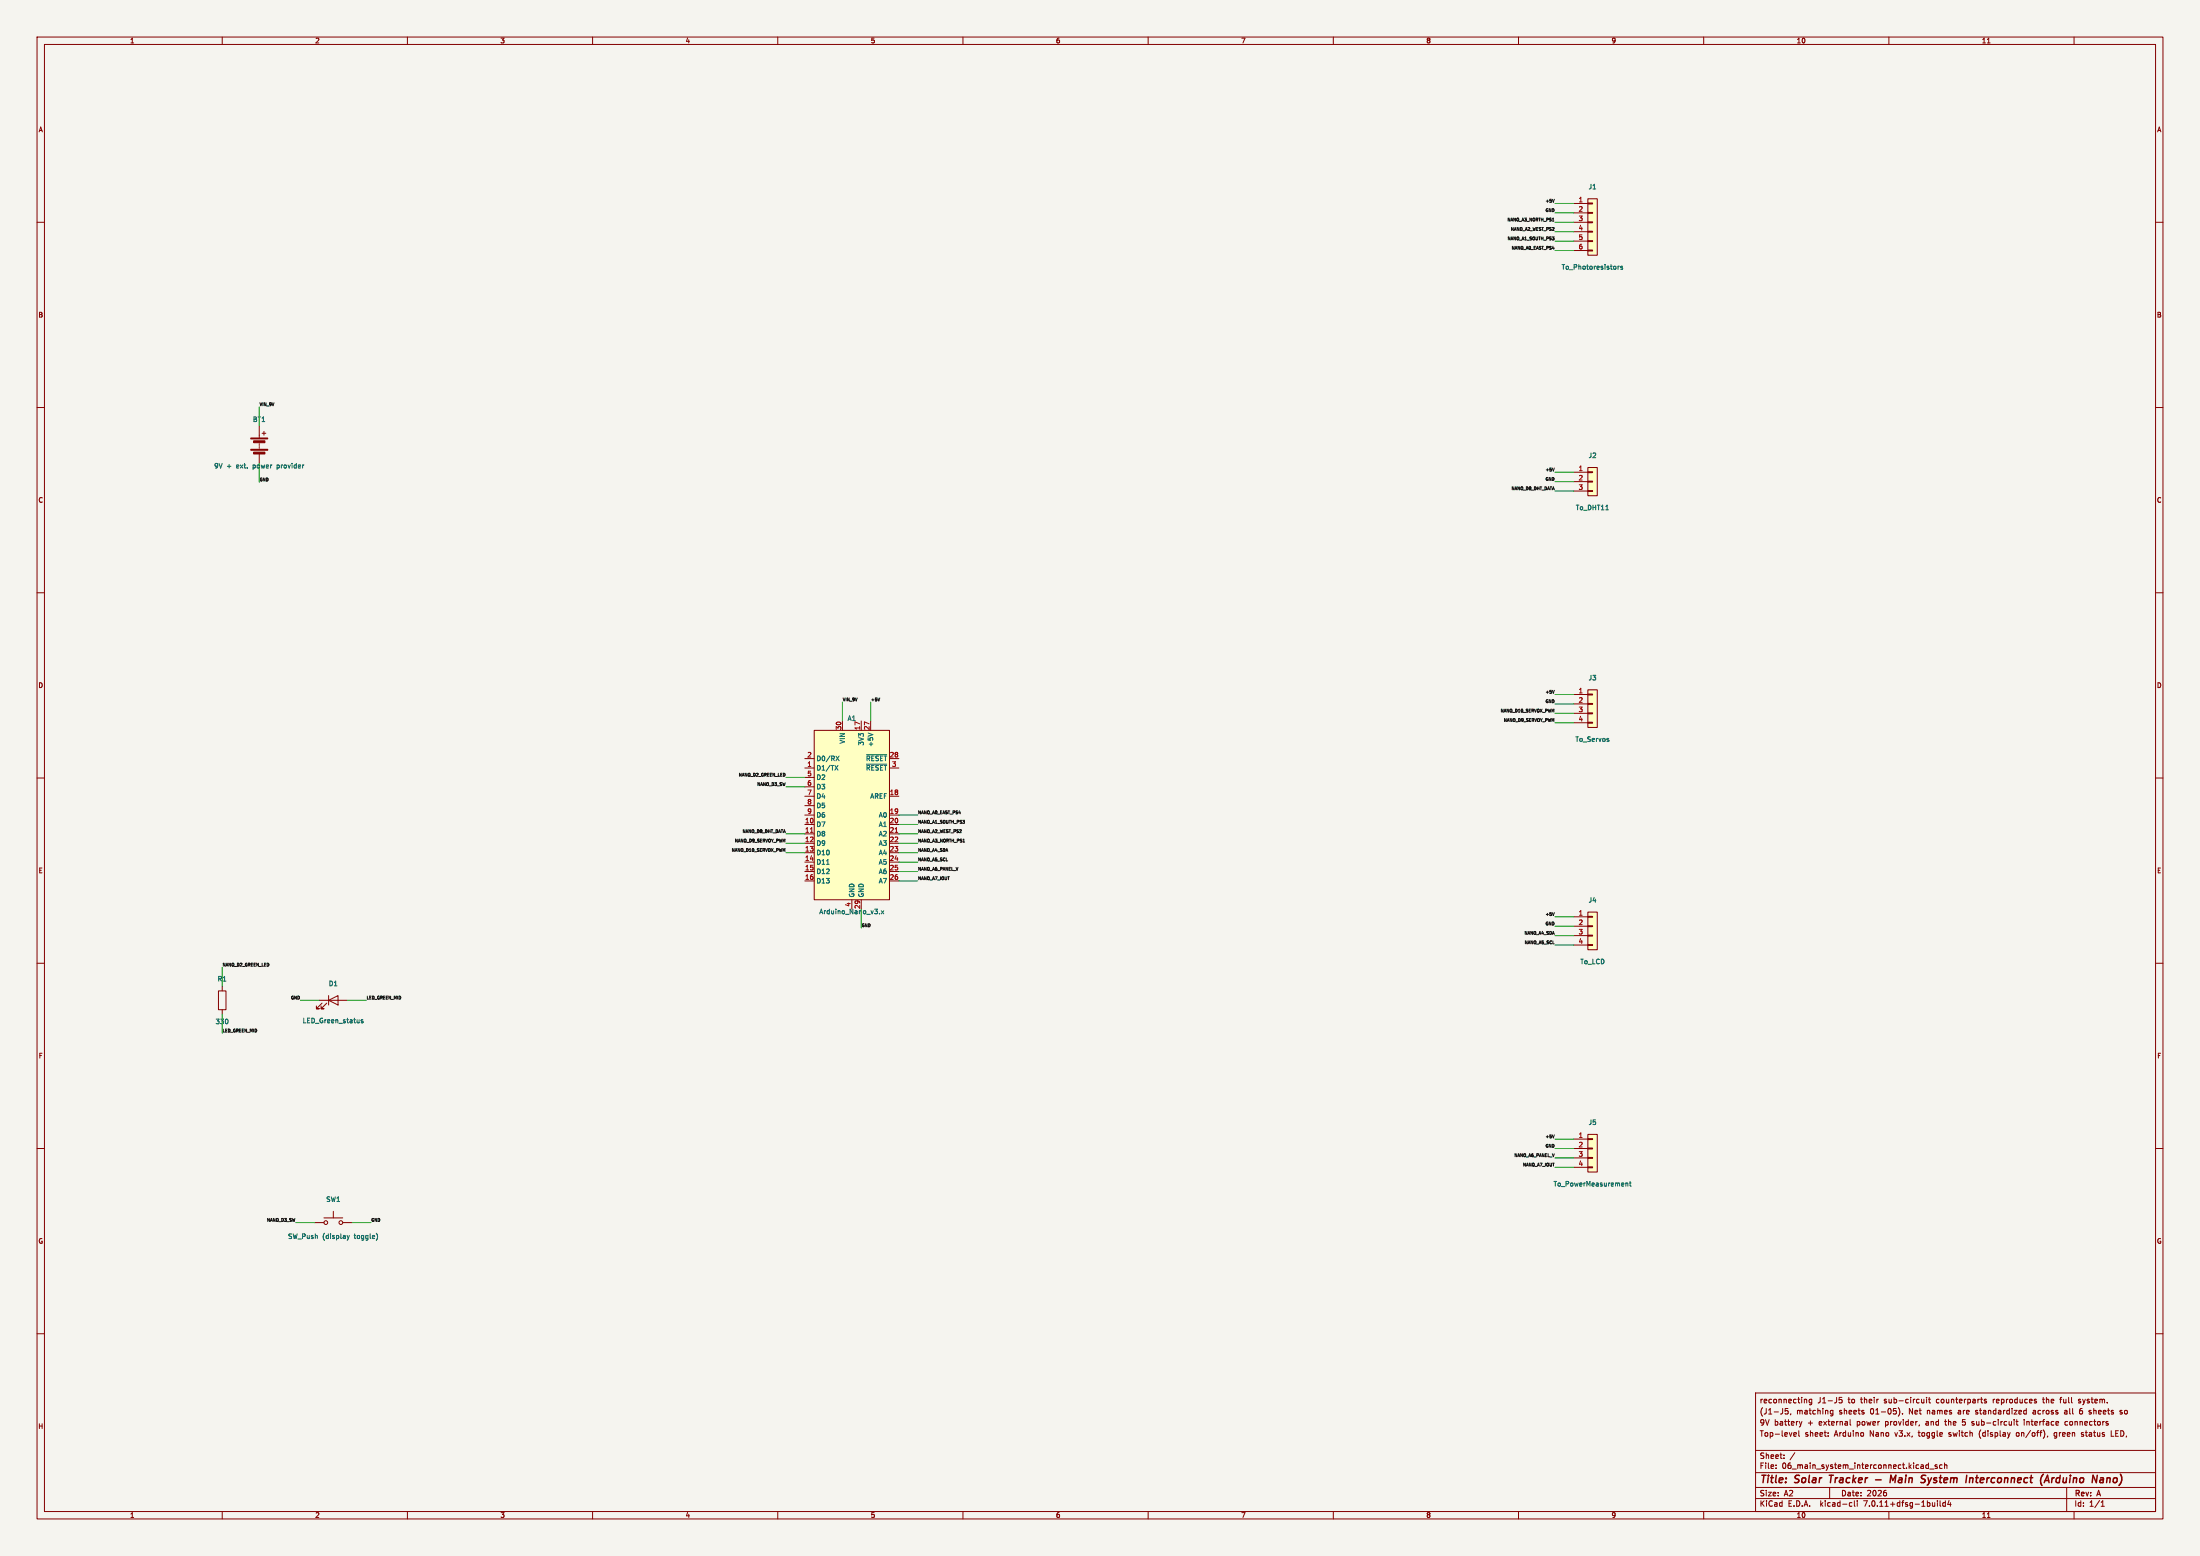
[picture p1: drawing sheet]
(kicad_sch (version 20230121) (generator eeschema)
 (paper "A2")
 (title_block
  (title "Solar Tracker - Main System Interconnect (Arduino Nano)")
  (date "2026")
  (rev "A")
  (comment 1 "Top-level sheet: Arduino Nano v3.x, toggle switch (display on/off), green status LED,")
  (comment 2 "9V battery + external power provider, and the 5 sub-circuit interface connectors")
  (comment 3 "(J1-J5, matching sheets 01-05). Net names are standardized across all 6 sheets so")
  (comment 4 "reconnecting J1-J5 to their sub-circuit counterparts reproduces the full system."))
 (lib_symbols
 (symbol "MCU_Module:Arduino_Nano_v3.x" (in_bom yes) (on_board yes)
   (property "Reference" "A" (at -10.16 23.495 0) (effects (font (size 1.27 1.27)) (justify left bottom)))
   (property "Value" "Arduino_Nano_v3.x" (at 5.08 -24.13 0) (effects (font (size 1.27 1.27)) (justify left top)))
   (property "Footprint" "Module:Arduino_Nano" (at 0 0 0) (effects (font (size 1.27 1.27) italic) hide))
   (property "Datasheet" "http://www.mouser.com/pdfdocs/Gravitech_Arduino_Nano3_0.pdf" (at 0 0 0) (effects (font (size 1.27 1.27)) hide))
   (symbol "Arduino_Nano_v3.x_0_1"
    (rectangle (start -10.16 22.86) (end 10.16 -22.86) (stroke (width 0.254) (type default)) (fill (type background))))
   (symbol "Arduino_Nano_v3.x_1_1"
    (pin bidirectional line (at -12.7 12.7 0) (length 2.54) (name "D1/TX" (effects (font (size 1.27 1.27)))) (number "1" (effects (font (size 1.27 1.27)))))
    (pin bidirectional line (at -12.7 -2.54 0) (length 2.54) (name "D7" (effects (font (size 1.27 1.27)))) (number "10" (effects (font (size 1.27 1.27)))))
    (pin bidirectional line (at -12.7 -5.08 0) (length 2.54) (name "D8" (effects (font (size 1.27 1.27)))) (number "11" (effects (font (size 1.27 1.27)))))
    (pin bidirectional line (at -12.7 -7.62 0) (length 2.54) (name "D9" (effects (font (size 1.27 1.27)))) (number "12" (effects (font (size 1.27 1.27)))))
    (pin bidirectional line (at -12.7 -10.16 0) (length 2.54) (name "D10" (effects (font (size 1.27 1.27)))) (number "13" (effects (font (size 1.27 1.27)))))
    (pin bidirectional line (at -12.7 -12.7 0) (length 2.54) (name "D11" (effects (font (size 1.27 1.27)))) (number "14" (effects (font (size 1.27 1.27)))))
    (pin bidirectional line (at -12.7 -15.24 0) (length 2.54) (name "D12" (effects (font (size 1.27 1.27)))) (number "15" (effects (font (size 1.27 1.27)))))
    (pin bidirectional line (at -12.7 -17.78 0) (length 2.54) (name "D13" (effects (font (size 1.27 1.27)))) (number "16" (effects (font (size 1.27 1.27)))))
    (pin power_out line (at 2.54 25.4 270) (length 2.54) (name "3V3" (effects (font (size 1.27 1.27)))) (number "17" (effects (font (size 1.27 1.27)))))
    (pin input line (at 12.7 5.08 180) (length 2.54) (name "AREF" (effects (font (size 1.27 1.27)))) (number "18" (effects (font (size 1.27 1.27)))))
    (pin bidirectional line (at 12.7 0 180) (length 2.54) (name "A0" (effects (font (size 1.27 1.27)))) (number "19" (effects (font (size 1.27 1.27)))))
    (pin bidirectional line (at -12.7 15.24 0) (length 2.54) (name "D0/RX" (effects (font (size 1.27 1.27)))) (number "2" (effects (font (size 1.27 1.27)))))
    (pin bidirectional line (at 12.7 -2.54 180) (length 2.54) (name "A1" (effects (font (size 1.27 1.27)))) (number "20" (effects (font (size 1.27 1.27)))))
    (pin bidirectional line (at 12.7 -5.08 180) (length 2.54) (name "A2" (effects (font (size 1.27 1.27)))) (number "21" (effects (font (size 1.27 1.27)))))
    (pin bidirectional line (at 12.7 -7.62 180) (length 2.54) (name "A3" (effects (font (size 1.27 1.27)))) (number "22" (effects (font (size 1.27 1.27)))))
    (pin bidirectional line (at 12.7 -10.16 180) (length 2.54) (name "A4" (effects (font (size 1.27 1.27)))) (number "23" (effects (font (size 1.27 1.27)))))
    (pin bidirectional line (at 12.7 -12.7 180) (length 2.54) (name "A5" (effects (font (size 1.27 1.27)))) (number "24" (effects (font (size 1.27 1.27)))))
    (pin bidirectional line (at 12.7 -15.24 180) (length 2.54) (name "A6" (effects (font (size 1.27 1.27)))) (number "25" (effects (font (size 1.27 1.27)))))
    (pin bidirectional line (at 12.7 -17.78 180) (length 2.54) (name "A7" (effects (font (size 1.27 1.27)))) (number "26" (effects (font (size 1.27 1.27)))))
    (pin power_out line (at 5.08 25.4 270) (length 2.54) (name "+5V" (effects (font (size 1.27 1.27)))) (number "27" (effects (font (size 1.27 1.27)))))
    (pin input line (at 12.7 15.24 180) (length 2.54) (name "~{RESET}" (effects (font (size 1.27 1.27)))) (number "28" (effects (font (size 1.27 1.27)))))
    (pin power_in line (at 2.54 -25.4 90) (length 2.54) (name "GND" (effects (font (size 1.27 1.27)))) (number "29" (effects (font (size 1.27 1.27)))))
    (pin input line (at 12.7 12.7 180) (length 2.54) (name "~{RESET}" (effects (font (size 1.27 1.27)))) (number "3" (effects (font (size 1.27 1.27)))))
    (pin power_in line (at -2.54 25.4 270) (length 2.54) (name "VIN" (effects (font (size 1.27 1.27)))) (number "30" (effects (font (size 1.27 1.27)))))
    (pin power_in line (at 0 -25.4 90) (length 2.54) (name "GND" (effects (font (size 1.27 1.27)))) (number "4" (effects (font (size 1.27 1.27)))))
    (pin bidirectional line (at -12.7 10.16 0) (length 2.54) (name "D2" (effects (font (size 1.27 1.27)))) (number "5" (effects (font (size 1.27 1.27)))))
    (pin bidirectional line (at -12.7 7.62 0) (length 2.54) (name "D3" (effects (font (size 1.27 1.27)))) (number "6" (effects (font (size 1.27 1.27)))))
    (pin bidirectional line (at -12.7 5.08 0) (length 2.54) (name "D4" (effects (font (size 1.27 1.27)))) (number "7" (effects (font (size 1.27 1.27)))))
    (pin bidirectional line (at -12.7 2.54 0) (length 2.54) (name "D5" (effects (font (size 1.27 1.27)))) (number "8" (effects (font (size 1.27 1.27)))))
    (pin bidirectional line (at -12.7 0 0) (length 2.54) (name "D6" (effects (font (size 1.27 1.27)))) (number "9" (effects (font (size 1.27 1.27)))))))
 (symbol "Switch:SW_Push" (pin_numbers hide) (pin_names (offset 1.016) hide) (in_bom yes) (on_board yes)
   (property "Reference" "SW" (at 1.27 2.54 0) (effects (font (size 1.27 1.27)) (justify left)))
   (property "Value" "SW_Push" (at 0 -1.524 0) (effects (font (size 1.27 1.27))))
   (property "Footprint" "" (at 0 5.08 0) (effects (font (size 1.27 1.27)) hide))
   (property "Datasheet" "~" (at 0 5.08 0) (effects (font (size 1.27 1.27)) hide))
   (symbol "SW_Push_0_1"
    (circle (center -2.032 0) (radius 0.508) (stroke (width 0) (type default)) (fill (type none)))
    (polyline (pts (xy 0 1.27) (xy 0 3.048)) (stroke (width 0) (type default)) (fill (type none)))
    (polyline (pts (xy 2.54 1.27) (xy -2.54 1.27)) (stroke (width 0) (type default)) (fill (type none)))
    (circle (center 2.032 0) (radius 0.508) (stroke (width 0) (type default)) (fill (type none)))
    (pin passive line (at -5.08 0 0) (length 2.54) (name "1" (effects (font (size 1.27 1.27)))) (number "1" (effects (font (size 1.27 1.27)))))
    (pin passive line (at 5.08 0 180) (length 2.54) (name "2" (effects (font (size 1.27 1.27)))) (number "2" (effects (font (size 1.27 1.27)))))))
 (symbol "Device:LED" (pin_numbers hide) (pin_names (offset 1.016) hide) (in_bom yes) (on_board yes)
   (property "Reference" "D" (at 0 2.54 0) (effects (font (size 1.27 1.27))))
   (property "Value" "LED" (at 0 -2.54 0) (effects (font (size 1.27 1.27))))
   (property "Footprint" "" (at 0 0 0) (effects (font (size 1.27 1.27)) hide))
   (property "Datasheet" "~" (at 0 0 0) (effects (font (size 1.27 1.27)) hide))
   (symbol "LED_0_1"
    (polyline (pts (xy -1.27 -1.27) (xy -1.27 1.27)) (stroke (width 0.254) (type default)) (fill (type none)))
    (polyline (pts (xy -1.27 0) (xy 1.27 0)) (stroke (width 0) (type default)) (fill (type none)))
    (polyline (pts (xy 1.27 -1.27) (xy 1.27 1.27) (xy -1.27 0) (xy 1.27 -1.27)) (stroke (width 0.254) (type default)) (fill (type none)))
    (polyline (pts (xy -3.048 -0.762) (xy -4.572 -2.286) (xy -3.81 -2.286) (xy -4.572 -2.286) (xy -4.572 -1.524)) (stroke (width 0) (type default)) (fill (type none)))
    (polyline (pts (xy -1.778 -0.762) (xy -3.302 -2.286) (xy -2.54 -2.286) (xy -3.302 -2.286) (xy -3.302 -1.524)) (stroke (width 0) (type default)) (fill (type none))))
   (symbol "LED_1_1"
    (pin passive line (at -3.81 0 0) (length 2.54) (name "K" (effects (font (size 1.27 1.27)))) (number "1" (effects (font (size 1.27 1.27)))))
    (pin passive line (at 3.81 0 180) (length 2.54) (name "A" (effects (font (size 1.27 1.27)))) (number "2" (effects (font (size 1.27 1.27)))))))
 (symbol "Device:R" (pin_numbers hide) (pin_names (offset 0)) (in_bom yes) (on_board yes)
   (property "Reference" "R" (at 2.032 0 90) (effects (font (size 1.27 1.27))))
   (property "Value" "R" (at 0 0 90) (effects (font (size 1.27 1.27))))
   (property "Footprint" "" (at -1.778 0 90) (effects (font (size 1.27 1.27)) hide))
   (property "Datasheet" "~" (at 0 0 0) (effects (font (size 1.27 1.27)) hide))
   (symbol "R_0_1"
    (rectangle (start -1.016 -2.54) (end 1.016 2.54) (stroke (width 0.254) (type default)) (fill (type none))))
   (symbol "R_1_1"
    (pin passive line (at 0 3.81 270) (length 1.27) (name "~" (effects (font (size 1.27 1.27)))) (number "1" (effects (font (size 1.27 1.27)))))
    (pin passive line (at 0 -3.81 90) (length 1.27) (name "~" (effects (font (size 1.27 1.27)))) (number "2" (effects (font (size 1.27 1.27)))))))
 (symbol "Device:Battery" (pin_numbers hide) (pin_names (offset 0) hide) (in_bom yes) (on_board yes)
   (property "Reference" "BT" (at 2.54 2.54 0) (effects (font (size 1.27 1.27)) (justify left)))
   (property "Value" "Battery" (at 2.54 0 0) (effects (font (size 1.27 1.27)) (justify left)))
   (property "Footprint" "" (at 0 1.524 90) (effects (font (size 1.27 1.27)) hide))
   (property "Datasheet" "~" (at 0 1.524 90) (effects (font (size 1.27 1.27)) hide))
   (symbol "Battery_0_1"
    (rectangle (start -2.286 -1.27) (end 2.286 -1.524) (stroke (width 0) (type default)) (fill (type outline)))
    (rectangle (start -2.286 1.778) (end 2.286 1.524) (stroke (width 0) (type default)) (fill (type outline)))
    (rectangle (start -1.524 -2.032) (end 1.524 -2.54) (stroke (width 0) (type default)) (fill (type outline)))
    (rectangle (start -1.524 1.016) (end 1.524 0.508) (stroke (width 0) (type default)) (fill (type outline)))
    (polyline (pts (xy 0 -1.016) (xy 0 -0.762)) (stroke (width 0) (type default)) (fill (type none)))
    (polyline (pts (xy 0 -0.508) (xy 0 -0.254)) (stroke (width 0) (type default)) (fill (type none)))
    (polyline (pts (xy 0 0) (xy 0 0.254)) (stroke (width 0) (type default)) (fill (type none)))
    (polyline (pts (xy 0 1.778) (xy 0 2.54)) (stroke (width 0) (type default)) (fill (type none)))
    (polyline (pts (xy 0.762 3.048) (xy 1.778 3.048)) (stroke (width 0.254) (type default)) (fill (type none)))
    (polyline (pts (xy 1.27 3.556) (xy 1.27 2.54)) (stroke (width 0.254) (type default)) (fill (type none))))
   (symbol "Battery_1_1"
    (pin passive line (at 0 5.08 270) (length 2.54) (name "+" (effects (font (size 1.27 1.27)))) (number "1" (effects (font (size 1.27 1.27)))))
    (pin passive line (at 0 -5.08 90) (length 2.54) (name "-" (effects (font (size 1.27 1.27)))) (number "2" (effects (font (size 1.27 1.27)))))))
 (symbol "Connector_Generic:Conn_01x06" (pin_names (offset 1.016) hide) (in_bom yes) (on_board yes)
   (property "Reference" "J" (at 0 7.62 0) (effects (font (size 1.27 1.27))))
   (property "Value" "Conn_01x06" (at 0 -10.16 0) (effects (font (size 1.27 1.27))))
   (property "Footprint" "" (at 0 0 0) (effects (font (size 1.27 1.27)) hide))
   (property "Datasheet" "~" (at 0 0 0) (effects (font (size 1.27 1.27)) hide))
   (symbol "Conn_01x06_1_1"
    (rectangle (start -1.27 -7.493) (end 0 -7.747) (stroke (width 0.1524) (type default)) (fill (type none)))
    (rectangle (start -1.27 -4.953) (end 0 -5.207) (stroke (width 0.1524) (type default)) (fill (type none)))
    (rectangle (start -1.27 -2.413) (end 0 -2.667) (stroke (width 0.1524) (type default)) (fill (type none)))
    (rectangle (start -1.27 0.127) (end 0 -0.127) (stroke (width 0.1524) (type default)) (fill (type none)))
    (rectangle (start -1.27 2.667) (end 0 2.413) (stroke (width 0.1524) (type default)) (fill (type none)))
    (rectangle (start -1.27 5.207) (end 0 4.953) (stroke (width 0.1524) (type default)) (fill (type none)))
    (rectangle (start -1.27 6.35) (end 1.27 -8.89) (stroke (width 0.254) (type default)) (fill (type background)))
    (pin passive line (at -5.08 5.08 0) (length 3.81) (name "Pin_1" (effects (font (size 1.27 1.27)))) (number "1" (effects (font (size 1.27 1.27)))))
    (pin passive line (at -5.08 2.54 0) (length 3.81) (name "Pin_2" (effects (font (size 1.27 1.27)))) (number "2" (effects (font (size 1.27 1.27)))))
    (pin passive line (at -5.08 0 0) (length 3.81) (name "Pin_3" (effects (font (size 1.27 1.27)))) (number "3" (effects (font (size 1.27 1.27)))))
    (pin passive line (at -5.08 -2.54 0) (length 3.81) (name "Pin_4" (effects (font (size 1.27 1.27)))) (number "4" (effects (font (size 1.27 1.27)))))
    (pin passive line (at -5.08 -5.08 0) (length 3.81) (name "Pin_5" (effects (font (size 1.27 1.27)))) (number "5" (effects (font (size 1.27 1.27)))))
    (pin passive line (at -5.08 -7.62 0) (length 3.81) (name "Pin_6" (effects (font (size 1.27 1.27)))) (number "6" (effects (font (size 1.27 1.27)))))))
 (symbol "Connector_Generic:Conn_01x03" (pin_names (offset 1.016) hide) (in_bom yes) (on_board yes)
   (property "Reference" "J" (at 0 5.08 0) (effects (font (size 1.27 1.27))))
   (property "Value" "Conn_01x03" (at 0 -5.08 0) (effects (font (size 1.27 1.27))))
   (property "Footprint" "" (at 0 0 0) (effects (font (size 1.27 1.27)) hide))
   (property "Datasheet" "~" (at 0 0 0) (effects (font (size 1.27 1.27)) hide))
   (symbol "Conn_01x03_1_1"
    (rectangle (start -1.27 -2.413) (end 0 -2.667) (stroke (width 0.1524) (type default)) (fill (type none)))
    (rectangle (start -1.27 0.127) (end 0 -0.127) (stroke (width 0.1524) (type default)) (fill (type none)))
    (rectangle (start -1.27 2.667) (end 0 2.413) (stroke (width 0.1524) (type default)) (fill (type none)))
    (rectangle (start -1.27 3.81) (end 1.27 -3.81) (stroke (width 0.254) (type default)) (fill (type background)))
    (pin passive line (at -5.08 2.54 0) (length 3.81) (name "Pin_1" (effects (font (size 1.27 1.27)))) (number "1" (effects (font (size 1.27 1.27)))))
    (pin passive line (at -5.08 0 0) (length 3.81) (name "Pin_2" (effects (font (size 1.27 1.27)))) (number "2" (effects (font (size 1.27 1.27)))))
    (pin passive line (at -5.08 -2.54 0) (length 3.81) (name "Pin_3" (effects (font (size 1.27 1.27)))) (number "3" (effects (font (size 1.27 1.27)))))))
 (symbol "Connector_Generic:Conn_01x04" (pin_names (offset 1.016) hide) (in_bom yes) (on_board yes)
   (property "Reference" "J" (at 0 5.08 0) (effects (font (size 1.27 1.27))))
   (property "Value" "Conn_01x04" (at 0 -7.62 0) (effects (font (size 1.27 1.27))))
   (property "Footprint" "" (at 0 0 0) (effects (font (size 1.27 1.27)) hide))
   (property "Datasheet" "~" (at 0 0 0) (effects (font (size 1.27 1.27)) hide))
   (symbol "Conn_01x04_1_1"
    (rectangle (start -1.27 -4.953) (end 0 -5.207) (stroke (width 0.1524) (type default)) (fill (type none)))
    (rectangle (start -1.27 -2.413) (end 0 -2.667) (stroke (width 0.1524) (type default)) (fill (type none)))
    (rectangle (start -1.27 0.127) (end 0 -0.127) (stroke (width 0.1524) (type default)) (fill (type none)))
    (rectangle (start -1.27 2.667) (end 0 2.413) (stroke (width 0.1524) (type default)) (fill (type none)))
    (rectangle (start -1.27 3.81) (end 1.27 -6.35) (stroke (width 0.254) (type default)) (fill (type background)))
    (pin passive line (at -5.08 2.54 0) (length 3.81) (name "Pin_1" (effects (font (size 1.27 1.27)))) (number "1" (effects (font (size 1.27 1.27)))))
    (pin passive line (at -5.08 0 0) (length 3.81) (name "Pin_2" (effects (font (size 1.27 1.27)))) (number "2" (effects (font (size 1.27 1.27)))))
    (pin passive line (at -5.08 -2.54 0) (length 3.81) (name "Pin_3" (effects (font (size 1.27 1.27)))) (number "3" (effects (font (size 1.27 1.27)))))
    (pin passive line (at -5.08 -5.08 0) (length 3.81) (name "Pin_4" (effects (font (size 1.27 1.27)))) (number "4" (effects (font (size 1.27 1.27))))))))
 (wire (pts (xy 235.08 194.6) (xy 235.08 189.52)) (stroke (width 0) (type default)))
 (wire (pts (xy 424.92 54.92) (xy 419.84 54.92)) (stroke (width 0) (type default)))
 (wire (pts (xy 424.92 127.46) (xy 419.84 127.46)) (stroke (width 0) (type default)))
 (wire (pts (xy 424.92 187.46) (xy 419.84 187.46)) (stroke (width 0) (type default)))
 (wire (pts (xy 424.92 247.46) (xy 419.84 247.46)) (stroke (width 0) (type default)))
 (wire (pts (xy 424.92 307.46) (xy 419.84 307.46)) (stroke (width 0) (type default)))
 (wire (pts (xy 232.54 245.4) (xy 232.54 250.48)) (stroke (width 0) (type default)))
 (wire (pts (xy 95.08 330.0) (xy 100.16 330.0)) (stroke (width 0) (type default)))
 (wire (pts (xy 86.19 270.0) (xy 81.11 270.0)) (stroke (width 0) (type default)))
 (wire (pts (xy 70.0 125.08) (xy 70.0 130.16)) (stroke (width 0) (type default)))
 (wire (pts (xy 424.92 57.46) (xy 419.84 57.46)) (stroke (width 0) (type default)))
 (wire (pts (xy 424.92 130.0) (xy 419.84 130.0)) (stroke (width 0) (type default)))
 (wire (pts (xy 424.92 190.0) (xy 419.84 190.0)) (stroke (width 0) (type default)))
 (wire (pts (xy 424.92 250.0) (xy 419.84 250.0)) (stroke (width 0) (type default)))
 (wire (pts (xy 424.92 310.0) (xy 419.84 310.0)) (stroke (width 0) (type default)))
 (wire (pts (xy 70.0 114.92) (xy 70.0 109.84)) (stroke (width 0) (type default)))
 (wire (pts (xy 227.46 194.6) (xy 227.46 189.52)) (stroke (width 0) (type default)))
 (wire (pts (xy 217.3 209.84) (xy 212.22 209.84)) (stroke (width 0) (type default)))
 (wire (pts (xy 60.0 266.19) (xy 60.0 261.11)) (stroke (width 0) (type default)))
 (wire (pts (xy 60.0 273.81) (xy 60.0 278.89)) (stroke (width 0) (type default)))
 (wire (pts (xy 93.81 270.0) (xy 98.89 270.0)) (stroke (width 0) (type default)))
 (wire (pts (xy 217.3 212.38) (xy 212.22 212.38)) (stroke (width 0) (type default)))
 (wire (pts (xy 84.92 330.0) (xy 79.84 330.0)) (stroke (width 0) (type default)))
 (wire (pts (xy 217.3 225.08) (xy 212.22 225.08)) (stroke (width 0) (type default)))
 (wire (pts (xy 424.92 132.54) (xy 419.84 132.54)) (stroke (width 0) (type default)))
 (wire (pts (xy 217.3 227.62) (xy 212.22 227.62)) (stroke (width 0) (type default)))
 (wire (pts (xy 424.92 195.08) (xy 419.84 195.08)) (stroke (width 0) (type default)))
 (wire (pts (xy 217.3 230.16) (xy 212.22 230.16)) (stroke (width 0) (type default)))
 (wire (pts (xy 424.92 192.54) (xy 419.84 192.54)) (stroke (width 0) (type default)))
 (wire (pts (xy 242.7 227.62) (xy 247.78 227.62)) (stroke (width 0) (type default)))
 (wire (pts (xy 424.92 60.0) (xy 419.84 60.0)) (stroke (width 0) (type default)))
 (wire (pts (xy 242.7 225.08) (xy 247.78 225.08)) (stroke (width 0) (type default)))
 (wire (pts (xy 424.92 62.54) (xy 419.84 62.54)) (stroke (width 0) (type default)))
 (wire (pts (xy 242.7 222.54) (xy 247.78 222.54)) (stroke (width 0) (type default)))
 (wire (pts (xy 424.92 65.08) (xy 419.84 65.08)) (stroke (width 0) (type default)))
 (wire (pts (xy 242.7 220.0) (xy 247.78 220.0)) (stroke (width 0) (type default)))
 (wire (pts (xy 424.92 67.62) (xy 419.84 67.62)) (stroke (width 0) (type default)))
 (wire (pts (xy 242.7 230.16) (xy 247.78 230.16)) (stroke (width 0) (type default)))
 (wire (pts (xy 424.92 252.54) (xy 419.84 252.54)) (stroke (width 0) (type default)))
 (wire (pts (xy 242.7 232.7) (xy 247.78 232.7)) (stroke (width 0) (type default)))
 (wire (pts (xy 424.92 255.08) (xy 419.84 255.08)) (stroke (width 0) (type default)))
 (wire (pts (xy 242.7 235.24) (xy 247.78 235.24)) (stroke (width 0) (type default)))
 (wire (pts (xy 424.92 312.54) (xy 419.84 312.54)) (stroke (width 0) (type default)))
 (wire (pts (xy 242.7 237.78) (xy 247.78 237.78)) (stroke (width 0) (type default)))
 (wire (pts (xy 424.92 315.08) (xy 419.84 315.08)) (stroke (width 0) (type default)))
 (label "+5V" (at 235.08 189.52 0) (effects (font (size 0.8 0.8)) (justify left bottom)))
 (label "+5V" (at 419.84 54.92 0) (effects (font (size 0.8 0.8)) (justify right bottom)))
 (label "+5V" (at 419.84 127.46 0) (effects (font (size 0.8 0.8)) (justify right bottom)))
 (label "+5V" (at 419.84 187.46 0) (effects (font (size 0.8 0.8)) (justify right bottom)))
 (label "+5V" (at 419.84 247.46 0) (effects (font (size 0.8 0.8)) (justify right bottom)))
 (label "+5V" (at 419.84 307.46 0) (effects (font (size 0.8 0.8)) (justify right bottom)))
 (label "GND" (at 232.54 250.48 0) (effects (font (size 0.8 0.8)) (justify left bottom)))
 (label "GND" (at 100.16 330.0 0) (effects (font (size 0.8 0.8)) (justify left bottom)))
 (label "GND" (at 81.11 270.0 0) (effects (font (size 0.8 0.8)) (justify right bottom)))
 (label "GND" (at 70.0 130.16 0) (effects (font (size 0.8 0.8)) (justify left bottom)))
 (label "GND" (at 419.84 57.46 0) (effects (font (size 0.8 0.8)) (justify right bottom)))
 (label "GND" (at 419.84 130.0 0) (effects (font (size 0.8 0.8)) (justify right bottom)))
 (label "GND" (at 419.84 190.0 0) (effects (font (size 0.8 0.8)) (justify right bottom)))
 (label "GND" (at 419.84 250.0 0) (effects (font (size 0.8 0.8)) (justify right bottom)))
 (label "GND" (at 419.84 310.0 0) (effects (font (size 0.8 0.8)) (justify right bottom)))
 (label "VIN_9V" (at 70.0 109.84 0) (effects (font (size 0.8 0.8)) (justify left bottom)))
 (label "VIN_9V" (at 227.46 189.52 0) (effects (font (size 0.8 0.8)) (justify left bottom)))
 (label "NANO_D2_GREEN_LED" (at 212.22 209.84 0) (effects (font (size 0.8 0.8)) (justify right bottom)))
 (label "NANO_D2_GREEN_LED" (at 60.0 261.11 0) (effects (font (size 0.8 0.8)) (justify left bottom)))
 (label "LED_GREEN_MID" (at 60.0 278.89 0) (effects (font (size 0.8 0.8)) (justify left bottom)))
 (label "LED_GREEN_MID" (at 98.89 270.0 0) (effects (font (size 0.8 0.8)) (justify left bottom)))
 (label "NANO_D3_SW" (at 212.22 212.38 0) (effects (font (size 0.8 0.8)) (justify right bottom)))
 (label "NANO_D3_SW" (at 79.84 330.0 0) (effects (font (size 0.8 0.8)) (justify right bottom)))
 (label "NANO_D8_DHT_DATA" (at 212.22 225.08 0) (effects (font (size 0.8 0.8)) (justify right bottom)))
 (label "NANO_D8_DHT_DATA" (at 419.84 132.54 0) (effects (font (size 0.8 0.8)) (justify right bottom)))
 (label "NANO_D9_SERVOY_PWM" (at 212.22 227.62 0) (effects (font (size 0.8 0.8)) (justify right bottom)))
 (label "NANO_D9_SERVOY_PWM" (at 419.84 195.08 0) (effects (font (size 0.8 0.8)) (justify right bottom)))
 (label "NANO_D10_SERVOX_PWM" (at 212.22 230.16 0) (effects (font (size 0.8 0.8)) (justify right bottom)))
 (label "NANO_D10_SERVOX_PWM" (at 419.84 192.54 0) (effects (font (size 0.8 0.8)) (justify right bottom)))
 (label "NANO_A3_NORTH_PS1" (at 247.78 227.62 0) (effects (font (size 0.8 0.8)) (justify left bottom)))
 (label "NANO_A3_NORTH_PS1" (at 419.84 60.0 0) (effects (font (size 0.8 0.8)) (justify right bottom)))
 (label "NANO_A2_WEST_PS2" (at 247.78 225.08 0) (effects (font (size 0.8 0.8)) (justify left bottom)))
 (label "NANO_A2_WEST_PS2" (at 419.84 62.54 0) (effects (font (size 0.8 0.8)) (justify right bottom)))
 (label "NANO_A1_SOUTH_PS3" (at 247.78 222.54 0) (effects (font (size 0.8 0.8)) (justify left bottom)))
 (label "NANO_A1_SOUTH_PS3" (at 419.84 65.08 0) (effects (font (size 0.8 0.8)) (justify right bottom)))
 (label "NANO_A0_EAST_PS4" (at 247.78 220.0 0) (effects (font (size 0.8 0.8)) (justify left bottom)))
 (label "NANO_A0_EAST_PS4" (at 419.84 67.62 0) (effects (font (size 0.8 0.8)) (justify right bottom)))
 (label "NANO_A4_SDA" (at 247.78 230.16 0) (effects (font (size 0.8 0.8)) (justify left bottom)))
 (label "NANO_A4_SDA" (at 419.84 252.54 0) (effects (font (size 0.8 0.8)) (justify right bottom)))
 (label "NANO_A5_SCL" (at 247.78 232.7 0) (effects (font (size 0.8 0.8)) (justify left bottom)))
 (label "NANO_A5_SCL" (at 419.84 255.08 0) (effects (font (size 0.8 0.8)) (justify right bottom)))
 (label "NANO_A6_PANEL_V" (at 247.78 235.24 0) (effects (font (size 0.8 0.8)) (justify left bottom)))
 (label "NANO_A6_PANEL_V" (at 419.84 312.54 0) (effects (font (size 0.8 0.8)) (justify right bottom)))
 (label "NANO_A7_IOUT" (at 247.78 237.78 0) (effects (font (size 0.8 0.8)) (justify left bottom)))
 (label "NANO_A7_IOUT" (at 419.84 315.08 0) (effects (font (size 0.8 0.8)) (justify right bottom)))
 (symbol (lib_id "MCU_Module:Arduino_Nano_v3.x") (at 230 220 0) (unit 1) (in_bom yes) (on_board yes) (dnp no)
  (property "Reference" "A1" (at 230 194.64 0) (effects (font (size 1.27 1.27)) (justify bottom)))
  (property "Value" "Arduino_Nano_v3.x" (at 230 245.36 0) (effects (font (size 1.27 1.27)) (justify top)))
  (property "Footprint" "Module:Arduino_Nano" (at 230 220 0) (effects (font (size 1.27 1.27)) hide)) (pin "1") (pin "2") (pin "3") (pin "4") (pin "5") (pin "6") (pin "7") (pin "8") (pin "9") (pin "10") (pin "11") (pin "12") (pin "13") (pin "14") (pin "15") (pin "16") (pin "17") (pin "18") (pin "19") (pin "20") (pin "21") (pin "22") (pin "23") (pin "24") (pin "25") (pin "26") (pin "27") (pin "28") (pin "29") (pin "30"))
 (symbol (lib_id "Switch:SW_Push") (at 90 330 0) (unit 1) (in_bom yes) (on_board yes) (dnp no)
  (property "Reference" "SW1" (at 90 324.452 0) (effects (font (size 1.27 1.27)) (justify bottom)))
  (property "Value" "SW_Push (display toggle)" (at 90 333.008 0) (effects (font (size 1.27 1.27)) (justify top)))
  (property "Footprint" "" (at 90 330 0) (effects (font (size 1.27 1.27)) hide)) (pin "1") (pin "2"))
 (symbol (lib_id "Device:LED") (at 90 270 0) (unit 1) (in_bom yes) (on_board yes) (dnp no)
  (property "Reference" "D1" (at 90 266.23 0) (effects (font (size 1.27 1.27)) (justify bottom)))
  (property "Value" "LED_Green_status" (at 90 274.786 0) (effects (font (size 1.27 1.27)) (justify top)))
  (property "Footprint" "" (at 90 270 0) (effects (font (size 1.27 1.27)) hide)) (pin "1") (pin "2"))
 (symbol (lib_id "Device:R") (at 60 270 0) (unit 1) (in_bom yes) (on_board yes) (dnp no)
  (property "Reference" "R1" (at 60 264.96 0) (effects (font (size 1.27 1.27)) (justify bottom)))
  (property "Value" "330" (at 60 275.04 0) (effects (font (size 1.27 1.27)) (justify top)))
  (property "Footprint" "" (at 60 270 0) (effects (font (size 1.27 1.27)) hide)) (pin "1") (pin "2"))
 (symbol (lib_id "Device:Battery") (at 70 120 0) (unit 1) (in_bom yes) (on_board yes) (dnp no)
  (property "Reference" "BT1" (at 70 113.944 0) (effects (font (size 1.27 1.27)) (justify bottom)))
  (property "Value" "9V + ext. power provider" (at 70 125.04 0) (effects (font (size 1.27 1.27)) (justify top)))
  (property "Footprint" "" (at 70 120 0) (effects (font (size 1.27 1.27)) hide)) (pin "1") (pin "2"))
 (symbol (lib_id "Connector_Generic:Conn_01x06") (at 430 60 0) (unit 1) (in_bom yes) (on_board yes) (dnp no)
  (property "Reference" "J1" (at 430 51.15 0) (effects (font (size 1.27 1.27)) (justify bottom)))
  (property "Value" "To_Photoresistors" (at 430 71.39 0) (effects (font (size 1.27 1.27)) (justify top)))
  (property "Footprint" "" (at 430 60 0) (effects (font (size 1.27 1.27)) hide)) (pin "1") (pin "2") (pin "3") (pin "4") (pin "5") (pin "6"))
 (symbol (lib_id "Connector_Generic:Conn_01x03") (at 430 130 0) (unit 1) (in_bom yes) (on_board yes) (dnp no)
  (property "Reference" "J2" (at 430 123.69 0) (effects (font (size 1.27 1.27)) (justify bottom)))
  (property "Value" "To_DHT11" (at 430 136.31 0) (effects (font (size 1.27 1.27)) (justify top)))
  (property "Footprint" "" (at 430 130 0) (effects (font (size 1.27 1.27)) hide)) (pin "1") (pin "2") (pin "3"))
 (symbol (lib_id "Connector_Generic:Conn_01x04") (at 430 190 0) (unit 1) (in_bom yes) (on_board yes) (dnp no)
  (property "Reference" "J3" (at 430 183.69 0) (effects (font (size 1.27 1.27)) (justify bottom)))
  (property "Value" "To_Servos" (at 430 198.85 0) (effects (font (size 1.27 1.27)) (justify top)))
  (property "Footprint" "" (at 430 190 0) (effects (font (size 1.27 1.27)) hide)) (pin "1") (pin "2") (pin "3") (pin "4"))
 (symbol (lib_id "Connector_Generic:Conn_01x04") (at 430 250 0) (unit 1) (in_bom yes) (on_board yes) (dnp no)
  (property "Reference" "J4" (at 430 243.69 0) (effects (font (size 1.27 1.27)) (justify bottom)))
  (property "Value" "To_LCD" (at 430 258.85 0) (effects (font (size 1.27 1.27)) (justify top)))
  (property "Footprint" "" (at 430 250 0) (effects (font (size 1.27 1.27)) hide)) (pin "1") (pin "2") (pin "3") (pin "4"))
 (symbol (lib_id "Connector_Generic:Conn_01x04") (at 430 310 0) (unit 1) (in_bom yes) (on_board yes) (dnp no)
  (property "Reference" "J5" (at 430 303.69 0) (effects (font (size 1.27 1.27)) (justify bottom)))
  (property "Value" "To_PowerMeasurement" (at 430 318.85 0) (effects (font (size 1.27 1.27)) (justify top)))
  (property "Footprint" "" (at 430 310 0) (effects (font (size 1.27 1.27)) hide)) (pin "1") (pin "2") (pin "3") (pin "4"))
 (sheet_instances (path "" (page "1"))))
